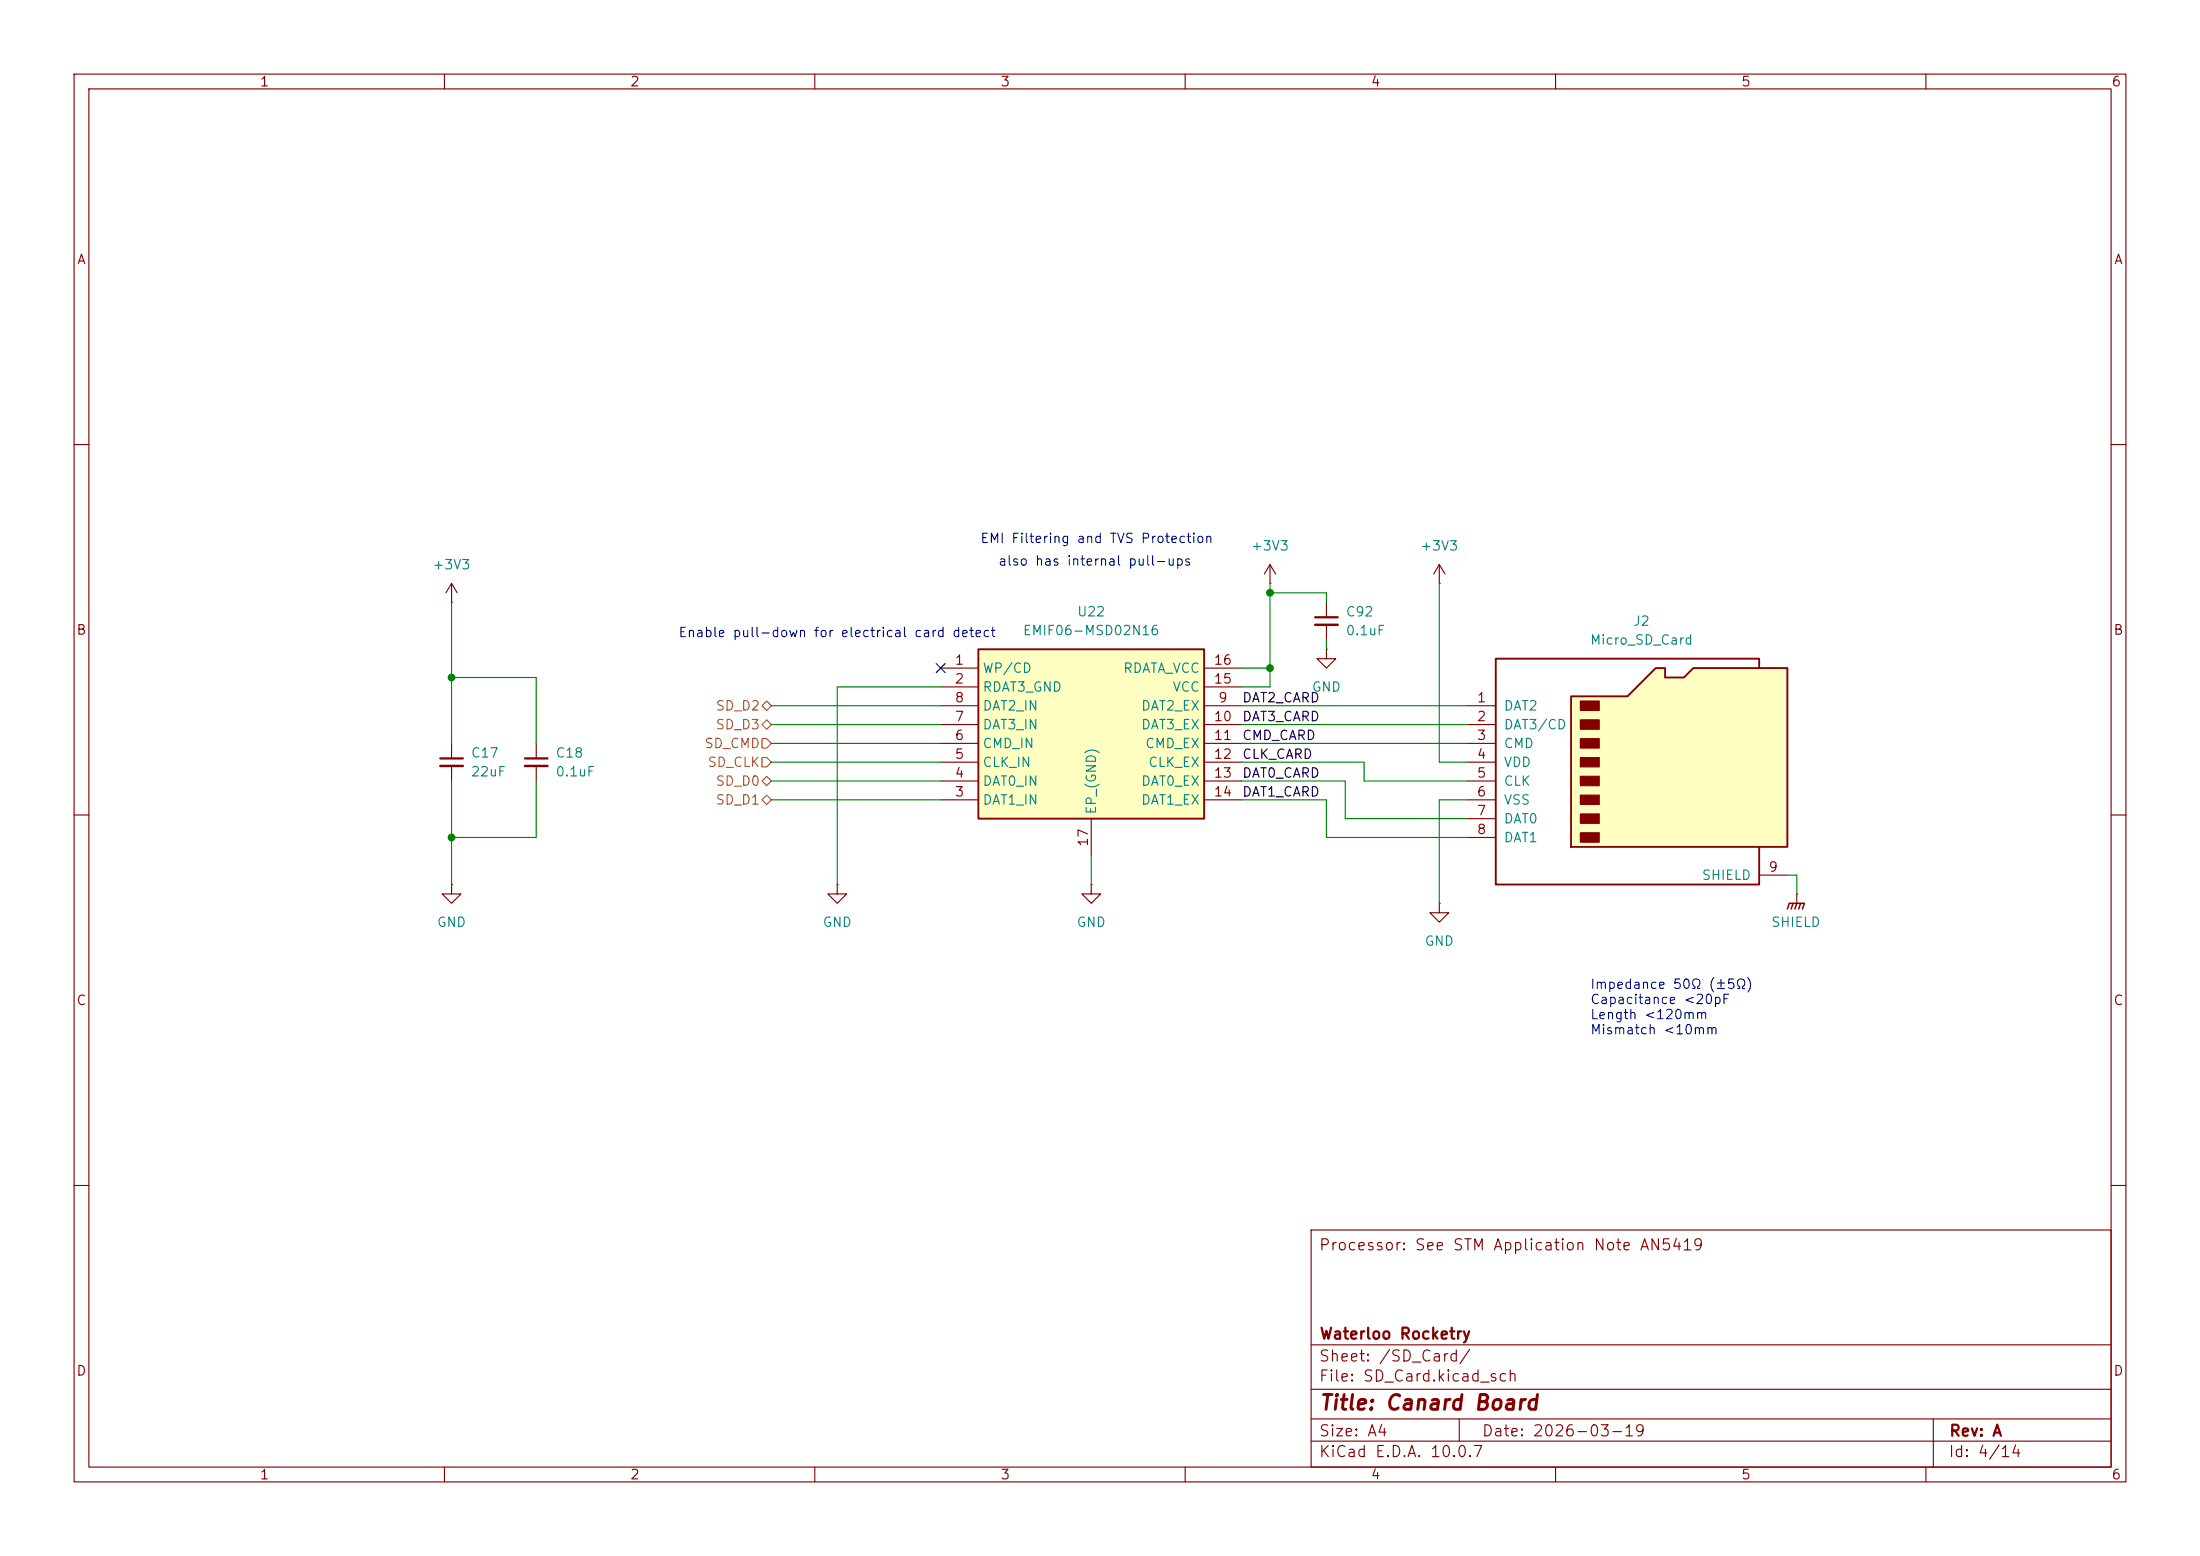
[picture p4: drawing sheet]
<svg xmlns="http://www.w3.org/2000/svg" width="297mm" height="210mm" viewBox="0 0 297 210" stroke-linecap="round" stroke-linejoin="round" font-family="sans-serif">
<g fill="none" stroke="#840000" stroke-width=".15">
<path d="M10 10h277v190h-277zM12 12h273v186h-273zM60 10v2M110 10v2M160 10v2M210 10v2M260 10v2M10 60h2M194.3 78.7h.1M194.3 76.2l-.8 1.3M194.3 76.2l.8 1.3M194.3 76.2v2.5"/>
<path d="M285 60h2M179.1 81.3v2M179.1 84.3v2.1M10 110h2M72.4 100.3v2.1M72.4 103.4v2M285 110h2M10 160h2M177 166h108v32h-108zM285 160h2M60 198v2M110 198v2"/>
<path d="M160 198v2M177 194.5h108M177 191.5h108M177 187.5h108M177 181.5h108M197 191.5v3M210 198v2M260 198v2M261 191.5v6.5"/>
</g>
<path d="M177.5 83.3h3.1M70.9 102.4h3" fill="none" stroke="#840000" stroke-width=".3"/>
<path d="M177.5 84.3h3.1M70.9 103.4h3" fill="none" stroke="#840000" stroke-width=".33"/>
<path d="M132.1 87.6h30.5v22.9h-30.5z" fill="#ffffc2"/>
<path d="M132.1 87.6h30.5v22.9h-30.5z" fill="none" stroke="#840000" stroke-width=".25"/>
<g fill="none" stroke="#840000" stroke-width=".15">
<path d="M61 78.7v2.6M61 78.7l-.8 1.3M61 78.7l.7 1.3M61 81.3h.1M127 90.2h5.1M127 92.7h5.1M127 97.8h5.1M127 95.3h5.1M162.6 90.2h5M162.6 92.7h5M162.6 97.8h5M162.6 95.3h5"/>
<path d="M61 100.3v2.1M61 103.4v2M113 119.4v1.3h1.3l-1.3 1.2-1.2-1.2h1.2M113 119.4h.1M127 108h5.1M127 105.4h5.1M127 102.9h5.1M127 100.3h5.1M147.3 119.4v1.3h1.3l-1.3 1.2-1.3-1.2h1.3M147.3 119.4h.1M147.3 110.5v5.1M162.6 108h5"/>
<path d="M162.6 105.4h5M162.6 102.9h5M162.6 100.3h5M194.3 121.9v1.3h1.3l-1.3 1.3-1.3-1.3h1.3M194.3 121.9h.1"/>
</g>
<path d="M59.4 102.4h3.1" fill="none" stroke="#840000" stroke-width=".3"/>
<path d="M59.4 103.4h3.1" fill="none" stroke="#840000" stroke-width=".33"/>
<path d="M212.1 94h7.6l3.8-3.8h1.3v1.2h2.5l1.3-1.2h12.7v24.1h-29.2z" fill="#ffffc2"/>
<path d="M212.1 94h7.6l3.8-3.8h1.3v1.2h2.5l1.3-1.2h12.7v24.1h-29.2zM237.5 90.2v-1.3h-35.6v30.5h35.6v-5.1" fill="none" stroke="#840000" stroke-width=".25"/>
<g fill="#840000" stroke="#840000" stroke-width=".15">
<path d="M213.4 94.6h2.5v1.3h-2.5z"/>
<path d="M213.4 97.2h2.5v1.2h-2.5z"/>
<path d="M213.4 99.7h2.5v1.3h-2.5z"/>
<path d="M213.4 102.2h2.5v1.3h-2.5z"/>
<path d="M213.4 104.8h2.5v1.2h-2.5z"/>
<path d="M213.4 107.3h2.5v1.3h-2.5z"/>
<path d="M213.4 109.9h2.5v1.2h-2.5z"/>
<path d="M213.4 112.4h2.5v1.3h-2.5z"/>
</g>
<g fill="none" stroke="#840000" stroke-width=".15">
<path d="M171.4 78.7h.1M171.4 76.2l-.7 1.3M171.4 76.2l.8 1.3M171.4 76.2v2.5M179.1 87.6v1.3h1.2l-1.2 1.3-1.3-1.3h1.3M179.1 87.6h.1M198.1 95.3h3.8M198.1 97.8h3.8M61 119.4v1.3h1.2l-1.2 1.2-1.3-1.2h1.3M61 119.4h.1M198.1 100.3h3.8M198.1 102.9h3.8"/>
<path d="M198.1 105.4h3.8M198.1 108h3.8M198.1 110.5h3.8M198.1 113h3.8M237.5 118.1h3.8M242.6 120.7h.1M242.6 120.7v1.2"/>
</g>
<path d="M241.3 122.7l.3-.8h2l-.3 .8M242.1 121.9l-.3 .8M242.6 121.9l-.3 .8M243.1 121.9l-.3 .8" fill="none" stroke="#840000" stroke-width=".2"/>
<path d="M102.9 99.7h.6l.6 .6-.6 .7h-.6zM102.9 95.3l.6-.7 .6 .7-.6 .6zM103.5 97.2l.6 .6-.6 .6-.6-.6zM102.9 108l.6-.7 .6 .7-.6 .6zM102.9 102.2h.6l.6 .7-.6 .6h-.6zM102.9 105.4l.6-.6 .6 .6-.6 .6z" fill="none" stroke="#848400" stroke-width=".15"/>
<g fill="none" stroke="#008400" stroke-width=".15">
<path d="M171.4 78.7v14h-3.8M194.3 78.7v24.2h3.8M61 81.3v19M61 91.4h11.4v8.9M104.1 95.3h22.9M104.1 97.8h22.9M127 92.7h-14v26.7M167.6 95.3h30.5M167.6 90.2h3.8M167.6 97.8h30.5M171.4 80h7.7v1.3M179.1 86.4v1.2"/>
<path d="M61 105.4v14M72.4 105.4v7.6h-11.4M104.1 105.4h22.9M104.1 108h22.9M104.1 102.9h22.9M104.1 100.3h22.9M147.3 115.6v3.8M167.6 108h11.5v5h19M167.6 105.4h14v5.1h16.5M167.6 102.9h16.5v2.5h14M167.6 100.3h30.5M198.1 108h-3.8v13.9"/>
<path d="M241.3 118.1h1.3v2.6"/>
</g>
<path d="M126.4 89.6l1.2 1.2M127.6 89.6l-1.2 1.2" fill="none" stroke="#000084" stroke-width=".15"/>
<g fill="#008400" stroke="#008400" stroke-width=".14">
<circle cx="171.4" cy="90.2" r=".46"/>
<circle cx="171.4" cy="80" r=".46"/>
<circle cx="61" cy="91.4" r=".46"/>
<circle cx="61" cy="113" r=".46"/>
</g>
<text font-size="2" fill="#840000" x="178" y="190.8">Title: Canard Board</text>
<g font-size="1.5" fill="#840000">
<text x="178" y="169.1">Processor: See STM Application Note AN5419</text>
<text x="178" y="184.1">Sheet: /SD_Card/</text>
<text x="178" y="181.1">Waterloo Rocketry</text>
<text x="178" y="186.8">File: SD_Card.kicad_sch</text>
<text x="178" y="197">KiCad E.D.A. 10.0.7</text>
<text x="178" y="194.2">Size: A4</text>
<text x="200" y="194.2">Date: 2026-03-19</text>
<text x="263" y="197">Id: 4/14</text>
<text x="263" y="194.2">Rev: A</text>
</g>
<g font-size="1.3" fill="#840000">
<text x="35" y="12">1</text>
<text x="85" y="12">2</text>
<text x="135" y="12">3</text>
<text x="185" y="12">4</text>
<text x="235" y="12">5</text>
<text x="285" y="12">6</text>
<text x="10.3" y="36">A</text>
<text x="285.3" y="36">A</text>
<text x="10.2" y="86">B</text>
<text x="285.2" y="86">B</text>
<text x="128.8" y="90">1</text>
<text x="128.8" y="92.6">2</text>
<text x="128.8" y="95.1">8</text>
<text x="163.8" y="92.6">15</text>
<text x="163.8" y="90">16</text>
<text x="164.4" y="95.1">9</text>
<text x="199.3" y="95.1">1</text>
<text x="128.8" y="100.2">6</text>
<text x="128.8" y="97.7">7</text>
<text x="163.8" y="97.7">10</text>
<text x="163.8" y="100.2">11</text>
<text x="199.3" y="97.7">2</text>
<text x="199.3" y="100.2">3</text>
<text x="128.8" y="107.8">3</text>
<text x="128.8" y="105.3">4</text>
<text x="128.8" y="102.7">5</text>
<text x="163.8" y="102.7">12</text>
<text x="163.8" y="105.3">13</text>
<text x="163.8" y="107.8">14</text>
<text x="199.3" y="102.7">4</text>
<text x="199.3" y="105.3">5</text>
<text x="199.3" y="107.8">6</text>
<text x="199.3" y="110.4">7</text>
<text x="199.3" y="112.9">8</text>
<text x="147.2" y="114.4" transform="rotate(-90 147.2 114.4)">17</text>
<text x="238.7" y="118">9</text>
<text x="10.2" y="136">C</text>
<text x="285.2" y="136">C</text>
<text x="10.2" y="186">D</text>
<text x="285.2" y="186">D</text>
<text x="35" y="200">1</text>
<text x="85" y="200">2</text>
<text x="135" y="200">3</text>
<text x="185" y="200">4</text>
<text x="235" y="200">5</text>
<text x="285" y="200">6</text>
</g>
<g font-size="1.3" fill="#008484">
<text x="58.3" y="77.2">+3V3</text>
<text x="168.8" y="74.6">+3V3</text>
<text x="191.6" y="74.6">+3V3</text>
<text x="145.3" y="83.5">U22</text>
<text x="181.6" y="83.5">C92</text>
<text x="138" y="86.1">EMIF06-MSD02N16</text>
<text x="181.6" y="86.1">0.1uF</text>
<text x="214.6" y="87.3">Micro_SD_Card</text>
<text x="220.4" y="84.8">J2</text>
<text x="132.6" y="91.1">WP/CD</text>
<text x="132.6" y="93.7">RDAT3_GND</text>
<text x="151.5" y="91.1">RDATA_VCC</text>
<text x="158.2" y="93.7">VCC</text>
<text x="177" y="93.7">GND</text>
<text x="132.6" y="101.3">CMD_IN</text>
<text x="132.6" y="98.8">DAT3_IN</text>
<text x="132.6" y="96.2">DAT2_IN</text>
<text x="154" y="96.2">DAT2_EX</text>
<text x="154" y="98.8">DAT3_EX</text>
<text x="154.5" y="101.3">CMD_EX</text>
<text x="202.9" y="96.2">DAT2</text>
<text x="202.9" y="98.8">DAT3/CD</text>
<text x="202.9" y="101.3">CMD</text>
<text x="63.5" y="102.6">C17</text>
<text x="63.5" y="105.1">22uF</text>
<text x="74.9" y="102.6">C18</text>
<text x="74.9" y="105.1">0.1uF</text>
<text x="132.6" y="106.4">DAT0_IN</text>
<text x="132.6" y="103.8">CLK_IN</text>
<text x="154" y="106.4">DAT0_EX</text>
<text x="154.9" y="103.8">CLK_EX</text>
<text x="202.9" y="103.8">VDD</text>
<text x="202.9" y="106.4">CLK</text>
<text x="132.6" y="108.9">DAT1_IN</text>
<text x="148.3" y="110" transform="rotate(-90 148.3 110)">EP_(GND)</text>
<text x="154" y="108.9">DAT1_EX</text>
<text x="202.9" y="108.9">VSS</text>
<text x="202.9" y="111.5">DAT0</text>
<text x="202.9" y="114">DAT1</text>
<text x="229.7" y="119.1">SHIELD</text>
<text x="58.9" y="125.4">GND</text>
<text x="111" y="125.4">GND</text>
<text x="145.3" y="125.4">GND</text>
<text x="239" y="125.4">SHIELD</text>
<text x="192.2" y="128">GND</text>
</g>
<g font-size="1.3" fill="#0000c2">
<text x="132.3" y="73.6">EMI Filtering and TVS Protection</text>
<text x="134.7" y="76.7">also has internal pull-ups</text>
<text x="91.5" y="86.3">Enable pull-down for electrical card detect</text>
<text x="214.6" y="133.8">Impedance 50Ω (±5Ω)</text>
<text x="214.6" y="135.8">Capacitance &lt;20pF</text>
<text x="214.6" y="137.9">Length &lt;120mm</text>
<text x="214.6" y="139.9">Mismatch &lt;10mm</text>
</g>
<g font-size="1.3">
<text x="167.6" y="95.1">DAT2_CARD</text>
<text x="167.6" y="100.2">CMD_CARD</text>
<text x="167.6" y="97.7">DAT3_CARD</text>
<text x="167.6" y="102.7">CLK_CARD</text>
<text x="167.6" y="107.8">DAT1_CARD</text>
<text x="167.6" y="105.3">DAT0_CARD</text>
</g>
<g font-size="1.3" fill="#848400">
<text x="95" y="101.3">SD_CMD</text>
<text x="96.5" y="98.8">SD_D3</text>
<text x="96.5" y="96.2">SD_D2</text>
<text x="95.4" y="103.8">SD_CLK</text>
<text x="96.5" y="106.4">SD_D0</text>
<text x="96.5" y="108.9">SD_D1</text>
</g>
</svg>
